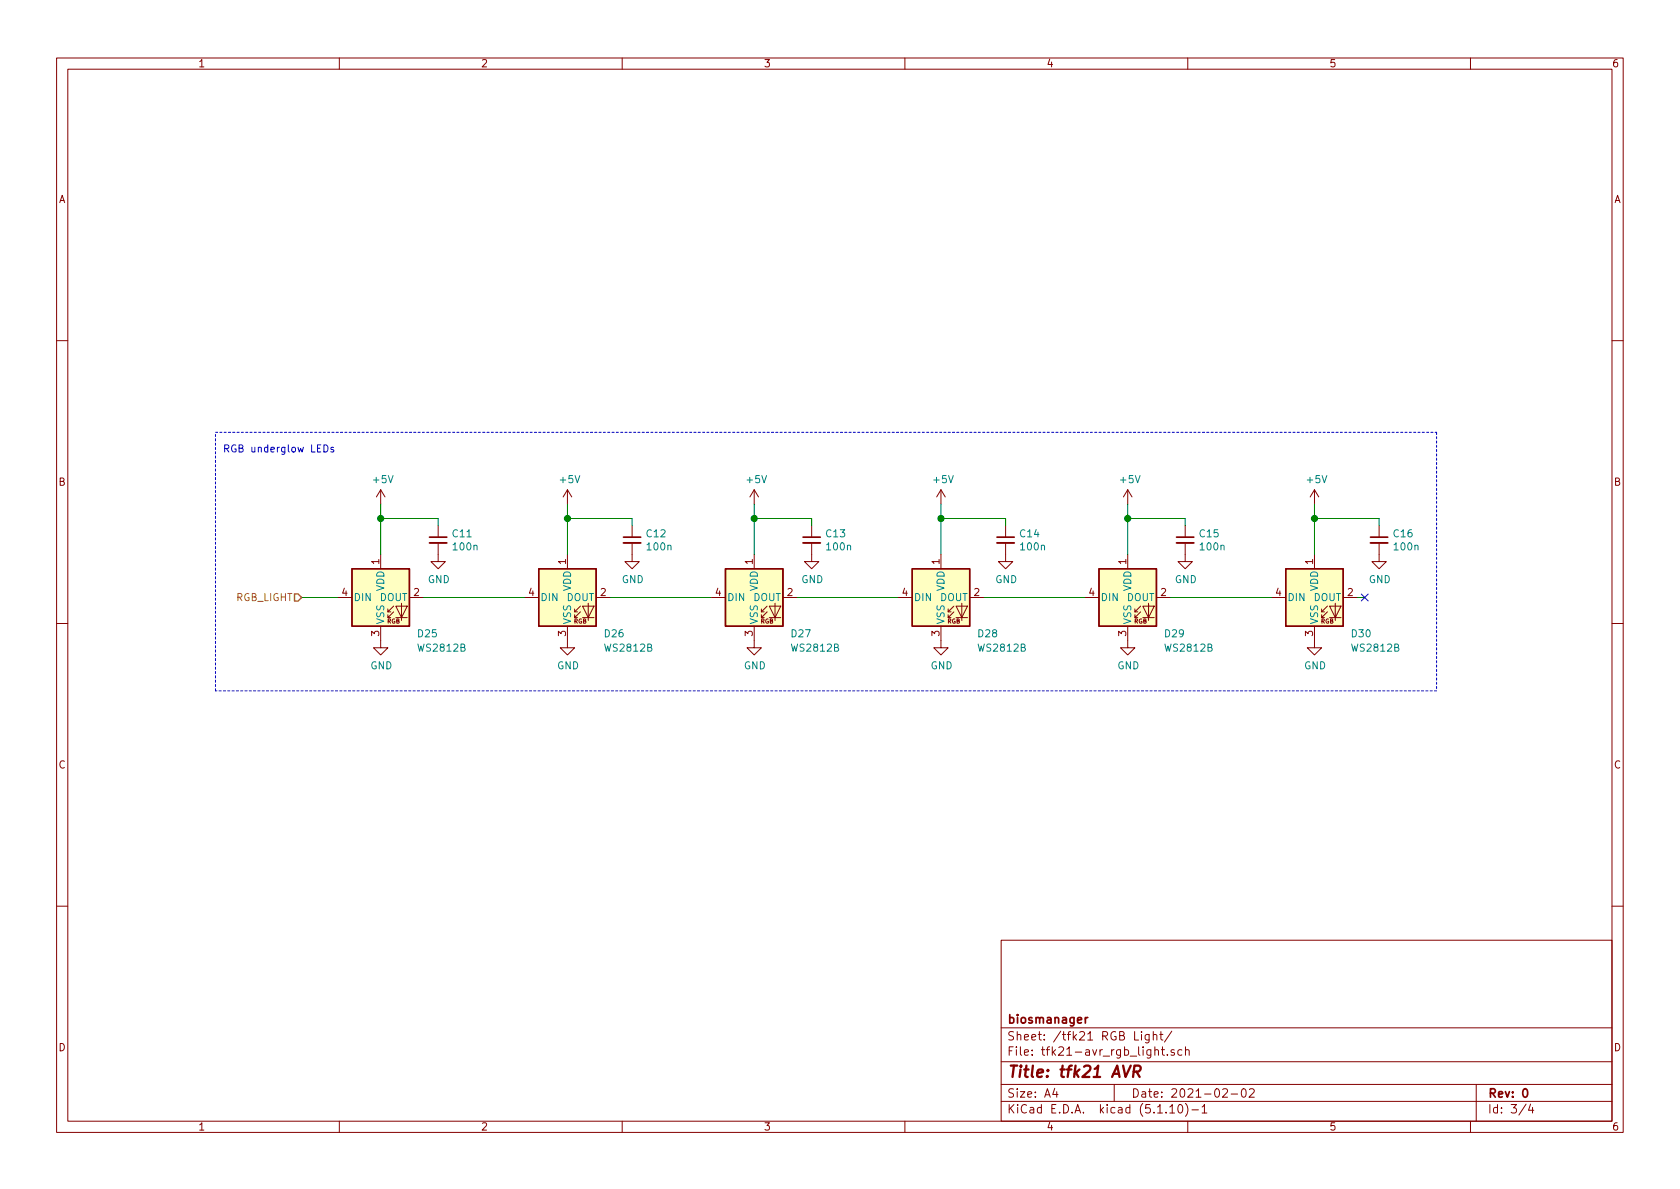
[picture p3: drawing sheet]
EESchema Schematic File Version 4
EELAYER 30 0
EELAYER END
$Descr A4 11693 8268
encoding utf-8
Sheet 3 4
Title "tfk21 AVR"
Date "2021-02-02"
Rev "0"
Comp "biosmanager"
Comment1 ""
Comment2 ""
Comment3 ""
Comment4 ""
$EndDescr
Text HLabel 2100 4150 0    50   Input ~ 0
RGB_LIGHT
$Comp
L LED:WS2812B D?
U 1 1
P 2650 4150
AR Path="/602C3063/601B5D01" Ref="D?"  Part="1" 
AR Path="/602C340B/601B5D01" Ref="D25"  Part="1" 
F 0 "D25" H 2900 3900 50  0000 L CNN
F 1 "WS2812B" H 2900 3800 50  0000 L CNN
F 2 "LED_SMD:LED_WS2812B_PLCC4_5.0x5.0mm_P3.2mm" H 2700 3850 50  0001 L TNN
F 3 "https://cdn-shop.adafruit.com/datasheets/WS2812B.pdf" H 2750 3775 50  0001 L TNN
	1    2650 4150
	1    0    0    -1  
$EndComp
$Comp
L Device:C_Small C?
U 1 1
P 3050 3750
AR Path="/602C3063/601B5D07" Ref="C?"  Part="1" 
AR Path="/602C340B/601B5D07" Ref="C11"  Part="1" 
F 0 "C11" H 3142 3796 50  0000 L CNN
F 1 "100n" H 3142 3705 50  0000 L CNN
F 2 "Capacitor_SMD:C_0805_2012Metric_Pad1.18x1.45mm_HandSolder" H 3050 3750 50  0001 C CNN
F 3 "~" H 3050 3750 50  0001 C CNN
	1    3050 3750
	1    0    0    -1  
$EndComp
Wire Wire Line
	3050 3650 3050 3600
Wire Wire Line
	3050 3600 2650 3600
$Comp
L power:GND #PWR?
U 1 1
P 3050 3850
AR Path="/602C3063/601B5D10" Ref="#PWR?"  Part="1" 
AR Path="/602C340B/601B5D10" Ref="#PWR027"  Part="1" 
F 0 "#PWR027" H 3050 3600 50  0001 C CNN
F 1 "GND" H 3055 3677 50  0000 C CNN
F 2 "" H 3050 3850 50  0001 C CNN
F 3 "" H 3050 3850 50  0001 C CNN
	1    3050 3850
	1    0    0    -1  
$EndComp
$Comp
L power:+5V #PWR?
U 1 1
P 2650 3500
AR Path="/602C3063/601B5D16" Ref="#PWR?"  Part="1" 
AR Path="/602C340B/601B5D16" Ref="#PWR021"  Part="1" 
F 0 "#PWR021" H 2650 3350 50  0001 C CNN
F 1 "+5V" H 2665 3673 50  0000 C CNN
F 2 "" H 2650 3500 50  0001 C CNN
F 3 "" H 2650 3500 50  0001 C CNN
	1    2650 3500
	1    0    0    -1  
$EndComp
Wire Wire Line
	2650 3500 2650 3600
$Comp
L LED:WS2812B D?
U 1 1
P 3950 4150
AR Path="/602C3063/601B5D24" Ref="D?"  Part="1" 
AR Path="/602C340B/601B5D24" Ref="D26"  Part="1" 
F 0 "D26" H 4200 3900 50  0000 L CNN
F 1 "WS2812B" H 4200 3800 50  0000 L CNN
F 2 "LED_SMD:LED_WS2812B_PLCC4_5.0x5.0mm_P3.2mm" H 4000 3850 50  0001 L TNN
F 3 "https://cdn-shop.adafruit.com/datasheets/WS2812B.pdf" H 4050 3775 50  0001 L TNN
	1    3950 4150
	1    0    0    -1  
$EndComp
$Comp
L Device:C_Small C?
U 1 1
P 4400 3750
AR Path="/602C3063/601B5D2A" Ref="C?"  Part="1" 
AR Path="/602C340B/601B5D2A" Ref="C12"  Part="1" 
F 0 "C12" H 4492 3796 50  0000 L CNN
F 1 "100n" H 4492 3705 50  0000 L CNN
F 2 "Capacitor_SMD:C_0805_2012Metric_Pad1.18x1.45mm_HandSolder" H 4400 3750 50  0001 C CNN
F 3 "~" H 4400 3750 50  0001 C CNN
	1    4400 3750
	1    0    0    -1  
$EndComp
Wire Wire Line
	4400 3600 3950 3600
Wire Wire Line
	3950 3600 3950 3850
$Comp
L power:GND #PWR?
U 1 1
P 4400 3850
AR Path="/602C3063/601B5D32" Ref="#PWR?"  Part="1" 
AR Path="/602C340B/601B5D32" Ref="#PWR028"  Part="1" 
F 0 "#PWR028" H 4400 3600 50  0001 C CNN
F 1 "GND" H 4405 3677 50  0000 C CNN
F 2 "" H 4400 3850 50  0001 C CNN
F 3 "" H 4400 3850 50  0001 C CNN
	1    4400 3850
	1    0    0    -1  
$EndComp
$Comp
L power:+5V #PWR?
U 1 1
P 3950 3500
AR Path="/602C3063/601B5D38" Ref="#PWR?"  Part="1" 
AR Path="/602C340B/601B5D38" Ref="#PWR022"  Part="1" 
F 0 "#PWR022" H 3950 3350 50  0001 C CNN
F 1 "+5V" H 3965 3673 50  0000 C CNN
F 2 "" H 3950 3500 50  0001 C CNN
F 3 "" H 3950 3500 50  0001 C CNN
	1    3950 3500
	1    0    0    -1  
$EndComp
Wire Wire Line
	3950 3500 3950 3600
Connection ~ 3950 3600
$Comp
L power:GND #PWR?
U 1 1
P 3950 4450
AR Path="/602C3063/601B5D40" Ref="#PWR?"  Part="1" 
AR Path="/602C340B/601B5D40" Ref="#PWR034"  Part="1" 
F 0 "#PWR034" H 3950 4200 50  0001 C CNN
F 1 "GND" H 3955 4277 50  0000 C CNN
F 2 "" H 3950 4450 50  0001 C CNN
F 3 "" H 3950 4450 50  0001 C CNN
	1    3950 4450
	1    0    0    -1  
$EndComp
$Comp
L LED:WS2812B D?
U 1 1
P 5250 4150
AR Path="/602C3063/601B5D46" Ref="D?"  Part="1" 
AR Path="/602C340B/601B5D46" Ref="D27"  Part="1" 
F 0 "D27" H 5500 3900 50  0000 L CNN
F 1 "WS2812B" H 5500 3800 50  0000 L CNN
F 2 "LED_SMD:LED_WS2812B_PLCC4_5.0x5.0mm_P3.2mm" H 5300 3850 50  0001 L TNN
F 3 "https://cdn-shop.adafruit.com/datasheets/WS2812B.pdf" H 5350 3775 50  0001 L TNN
	1    5250 4150
	1    0    0    -1  
$EndComp
$Comp
L Device:C_Small C?
U 1 1
P 5650 3750
AR Path="/602C3063/601B5D4C" Ref="C?"  Part="1" 
AR Path="/602C340B/601B5D4C" Ref="C13"  Part="1" 
F 0 "C13" H 5742 3796 50  0000 L CNN
F 1 "100n" H 5742 3705 50  0000 L CNN
F 2 "Capacitor_SMD:C_0805_2012Metric_Pad1.18x1.45mm_HandSolder" H 5650 3750 50  0001 C CNN
F 3 "~" H 5650 3750 50  0001 C CNN
	1    5650 3750
	1    0    0    -1  
$EndComp
Wire Wire Line
	5650 3650 5650 3600
Wire Wire Line
	5650 3600 5250 3600
Wire Wire Line
	5250 3600 5250 3850
$Comp
L power:GND #PWR?
U 1 1
P 5650 3850
AR Path="/602C3063/601B5D55" Ref="#PWR?"  Part="1" 
AR Path="/602C340B/601B5D55" Ref="#PWR029"  Part="1" 
F 0 "#PWR029" H 5650 3600 50  0001 C CNN
F 1 "GND" H 5655 3677 50  0000 C CNN
F 2 "" H 5650 3850 50  0001 C CNN
F 3 "" H 5650 3850 50  0001 C CNN
	1    5650 3850
	1    0    0    -1  
$EndComp
$Comp
L power:+5V #PWR?
U 1 1
P 5250 3500
AR Path="/602C3063/601B5D5B" Ref="#PWR?"  Part="1" 
AR Path="/602C340B/601B5D5B" Ref="#PWR023"  Part="1" 
F 0 "#PWR023" H 5250 3350 50  0001 C CNN
F 1 "+5V" H 5265 3673 50  0000 C CNN
F 2 "" H 5250 3500 50  0001 C CNN
F 3 "" H 5250 3500 50  0001 C CNN
	1    5250 3500
	1    0    0    -1  
$EndComp
Wire Wire Line
	5250 3500 5250 3600
Connection ~ 5250 3600
$Comp
L power:GND #PWR?
U 1 1
P 5250 4450
AR Path="/602C3063/601B5D63" Ref="#PWR?"  Part="1" 
AR Path="/602C340B/601B5D63" Ref="#PWR035"  Part="1" 
F 0 "#PWR035" H 5250 4200 50  0001 C CNN
F 1 "GND" H 5255 4277 50  0000 C CNN
F 2 "" H 5250 4450 50  0001 C CNN
F 3 "" H 5250 4450 50  0001 C CNN
	1    5250 4450
	1    0    0    -1  
$EndComp
$Comp
L LED:WS2812B D?
U 1 1
P 6550 4150
AR Path="/602C3063/601B5D69" Ref="D?"  Part="1" 
AR Path="/602C340B/601B5D69" Ref="D28"  Part="1" 
F 0 "D28" H 6800 3900 50  0000 L CNN
F 1 "WS2812B" H 6800 3800 50  0000 L CNN
F 2 "LED_SMD:LED_WS2812B_PLCC4_5.0x5.0mm_P3.2mm" H 6600 3850 50  0001 L TNN
F 3 "https://cdn-shop.adafruit.com/datasheets/WS2812B.pdf" H 6650 3775 50  0001 L TNN
	1    6550 4150
	1    0    0    -1  
$EndComp
$Comp
L Device:C_Small C?
U 1 1
P 7000 3750
AR Path="/602C3063/601B5D6F" Ref="C?"  Part="1" 
AR Path="/602C340B/601B5D6F" Ref="C14"  Part="1" 
F 0 "C14" H 7092 3796 50  0000 L CNN
F 1 "100n" H 7092 3705 50  0000 L CNN
F 2 "Capacitor_SMD:C_0805_2012Metric_Pad1.18x1.45mm_HandSolder" H 7000 3750 50  0001 C CNN
F 3 "~" H 7000 3750 50  0001 C CNN
	1    7000 3750
	1    0    0    -1  
$EndComp
Wire Wire Line
	7000 3600 6550 3600
Wire Wire Line
	6550 3600 6550 3850
$Comp
L power:GND #PWR?
U 1 1
P 7000 3850
AR Path="/602C3063/601B5D77" Ref="#PWR?"  Part="1" 
AR Path="/602C340B/601B5D77" Ref="#PWR030"  Part="1" 
F 0 "#PWR030" H 7000 3600 50  0001 C CNN
F 1 "GND" H 7005 3677 50  0000 C CNN
F 2 "" H 7000 3850 50  0001 C CNN
F 3 "" H 7000 3850 50  0001 C CNN
	1    7000 3850
	1    0    0    -1  
$EndComp
$Comp
L power:+5V #PWR?
U 1 1
P 6550 3500
AR Path="/602C3063/601B5D7D" Ref="#PWR?"  Part="1" 
AR Path="/602C340B/601B5D7D" Ref="#PWR024"  Part="1" 
F 0 "#PWR024" H 6550 3350 50  0001 C CNN
F 1 "+5V" H 6565 3673 50  0000 C CNN
F 2 "" H 6550 3500 50  0001 C CNN
F 3 "" H 6550 3500 50  0001 C CNN
	1    6550 3500
	1    0    0    -1  
$EndComp
Wire Wire Line
	6550 3500 6550 3600
Connection ~ 6550 3600
$Comp
L power:GND #PWR?
U 1 1
P 6550 4450
AR Path="/602C3063/601B5D85" Ref="#PWR?"  Part="1" 
AR Path="/602C340B/601B5D85" Ref="#PWR036"  Part="1" 
F 0 "#PWR036" H 6550 4200 50  0001 C CNN
F 1 "GND" H 6555 4277 50  0000 C CNN
F 2 "" H 6550 4450 50  0001 C CNN
F 3 "" H 6550 4450 50  0001 C CNN
	1    6550 4450
	1    0    0    -1  
$EndComp
Wire Wire Line
	3650 4150 2950 4150
Wire Wire Line
	4250 4150 4950 4150
Wire Wire Line
	5550 4150 6250 4150
Wire Wire Line
	2100 4150 2350 4150
Text Notes 1550 3150 0    50   ~ 0
RGB underglow LEDs
Wire Notes Line
	10000 3000 10000 4800
Wire Notes Line
	1500 4800 1500 3000
$Comp
L power:GND #PWR033
U 1 1
P 2650 4450
F 0 "#PWR033" H 2650 4200 50  0001 C CNN
F 1 "GND" H 2655 4277 50  0000 C CNN
F 2 "" H 2650 4450 50  0001 C CNN
F 3 "" H 2650 4450 50  0001 C CNN
	1    2650 4450
	1    0    0    -1  
$EndComp
Wire Wire Line
	2650 3850 2650 3600
Connection ~ 2650 3600
$Comp
L LED:WS2812B D?
U 1 1
P 7850 4150
AR Path="/602C3063/60DF221E" Ref="D?"  Part="1" 
AR Path="/602C340B/60DF221E" Ref="D29"  Part="1" 
F 0 "D29" H 8100 3900 50  0000 L CNN
F 1 "WS2812B" H 8100 3800 50  0000 L CNN
F 2 "LED_SMD:LED_WS2812B_PLCC4_5.0x5.0mm_P3.2mm" H 7900 3850 50  0001 L TNN
F 3 "https://cdn-shop.adafruit.com/datasheets/WS2812B.pdf" H 7950 3775 50  0001 L TNN
	1    7850 4150
	1    0    0    -1  
$EndComp
$Comp
L Device:C_Small C?
U 1 1
P 8250 3750
AR Path="/602C3063/60DF2224" Ref="C?"  Part="1" 
AR Path="/602C340B/60DF2224" Ref="C15"  Part="1" 
F 0 "C15" H 8342 3796 50  0000 L CNN
F 1 "100n" H 8342 3705 50  0000 L CNN
F 2 "Capacitor_SMD:C_0805_2012Metric_Pad1.18x1.45mm_HandSolder" H 8250 3750 50  0001 C CNN
F 3 "~" H 8250 3750 50  0001 C CNN
	1    8250 3750
	1    0    0    -1  
$EndComp
Wire Wire Line
	8250 3650 8250 3600
Wire Wire Line
	8250 3600 7850 3600
Wire Wire Line
	7850 3600 7850 3850
$Comp
L power:GND #PWR?
U 1 1
P 8250 3850
AR Path="/602C3063/60DF222D" Ref="#PWR?"  Part="1" 
AR Path="/602C340B/60DF222D" Ref="#PWR031"  Part="1" 
F 0 "#PWR031" H 8250 3600 50  0001 C CNN
F 1 "GND" H 8255 3677 50  0000 C CNN
F 2 "" H 8250 3850 50  0001 C CNN
F 3 "" H 8250 3850 50  0001 C CNN
	1    8250 3850
	1    0    0    -1  
$EndComp
$Comp
L power:+5V #PWR?
U 1 1
P 7850 3500
AR Path="/602C3063/60DF2233" Ref="#PWR?"  Part="1" 
AR Path="/602C340B/60DF2233" Ref="#PWR025"  Part="1" 
F 0 "#PWR025" H 7850 3350 50  0001 C CNN
F 1 "+5V" H 7865 3673 50  0000 C CNN
F 2 "" H 7850 3500 50  0001 C CNN
F 3 "" H 7850 3500 50  0001 C CNN
	1    7850 3500
	1    0    0    -1  
$EndComp
Wire Wire Line
	7850 3500 7850 3600
Connection ~ 7850 3600
$Comp
L power:GND #PWR?
U 1 1
P 7850 4450
AR Path="/602C3063/60DF223B" Ref="#PWR?"  Part="1" 
AR Path="/602C340B/60DF223B" Ref="#PWR037"  Part="1" 
F 0 "#PWR037" H 7850 4200 50  0001 C CNN
F 1 "GND" H 7855 4277 50  0000 C CNN
F 2 "" H 7850 4450 50  0001 C CNN
F 3 "" H 7850 4450 50  0001 C CNN
	1    7850 4450
	1    0    0    -1  
$EndComp
$Comp
L LED:WS2812B D?
U 1 1
P 9150 4150
AR Path="/602C3063/60DF2241" Ref="D?"  Part="1" 
AR Path="/602C340B/60DF2241" Ref="D30"  Part="1" 
F 0 "D30" H 9400 3900 50  0000 L CNN
F 1 "WS2812B" H 9400 3800 50  0000 L CNN
F 2 "LED_SMD:LED_WS2812B_PLCC4_5.0x5.0mm_P3.2mm" H 9200 3850 50  0001 L TNN
F 3 "https://cdn-shop.adafruit.com/datasheets/WS2812B.pdf" H 9250 3775 50  0001 L TNN
	1    9150 4150
	1    0    0    -1  
$EndComp
$Comp
L Device:C_Small C?
U 1 1
P 9600 3750
AR Path="/602C3063/60DF2247" Ref="C?"  Part="1" 
AR Path="/602C340B/60DF2247" Ref="C16"  Part="1" 
F 0 "C16" H 9692 3796 50  0000 L CNN
F 1 "100n" H 9692 3705 50  0000 L CNN
F 2 "Capacitor_SMD:C_0805_2012Metric_Pad1.18x1.45mm_HandSolder" H 9600 3750 50  0001 C CNN
F 3 "~" H 9600 3750 50  0001 C CNN
	1    9600 3750
	1    0    0    -1  
$EndComp
Wire Wire Line
	9600 3600 9150 3600
Wire Wire Line
	9150 3600 9150 3850
$Comp
L power:GND #PWR?
U 1 1
P 9600 3850
AR Path="/602C3063/60DF224F" Ref="#PWR?"  Part="1" 
AR Path="/602C340B/60DF224F" Ref="#PWR032"  Part="1" 
F 0 "#PWR032" H 9600 3600 50  0001 C CNN
F 1 "GND" H 9605 3677 50  0000 C CNN
F 2 "" H 9600 3850 50  0001 C CNN
F 3 "" H 9600 3850 50  0001 C CNN
	1    9600 3850
	1    0    0    -1  
$EndComp
$Comp
L power:+5V #PWR?
U 1 1
P 9150 3500
AR Path="/602C3063/60DF2255" Ref="#PWR?"  Part="1" 
AR Path="/602C340B/60DF2255" Ref="#PWR026"  Part="1" 
F 0 "#PWR026" H 9150 3350 50  0001 C CNN
F 1 "+5V" H 9165 3673 50  0000 C CNN
F 2 "" H 9150 3500 50  0001 C CNN
F 3 "" H 9150 3500 50  0001 C CNN
	1    9150 3500
	1    0    0    -1  
$EndComp
Wire Wire Line
	9150 3500 9150 3600
Connection ~ 9150 3600
$Comp
L power:GND #PWR?
U 1 1
P 9150 4450
AR Path="/602C3063/60DF225D" Ref="#PWR?"  Part="1" 
AR Path="/602C340B/60DF225D" Ref="#PWR038"  Part="1" 
F 0 "#PWR038" H 9150 4200 50  0001 C CNN
F 1 "GND" H 9155 4277 50  0000 C CNN
F 2 "" H 9150 4450 50  0001 C CNN
F 3 "" H 9150 4450 50  0001 C CNN
	1    9150 4450
	1    0    0    -1  
$EndComp
Wire Wire Line
	8150 4150 8850 4150
Wire Wire Line
	9450 4150 9500 4150
NoConn ~ 9500 4150
Wire Wire Line
	6850 4150 7550 4150
Wire Notes Line
	1500 3000 10000 3000
Wire Notes Line
	10000 4800 1500 4800
Wire Wire Line
	4400 3600 4400 3650
Wire Wire Line
	7000 3600 7000 3650
Wire Wire Line
	9600 3600 9600 3650
$EndSCHEMATC
